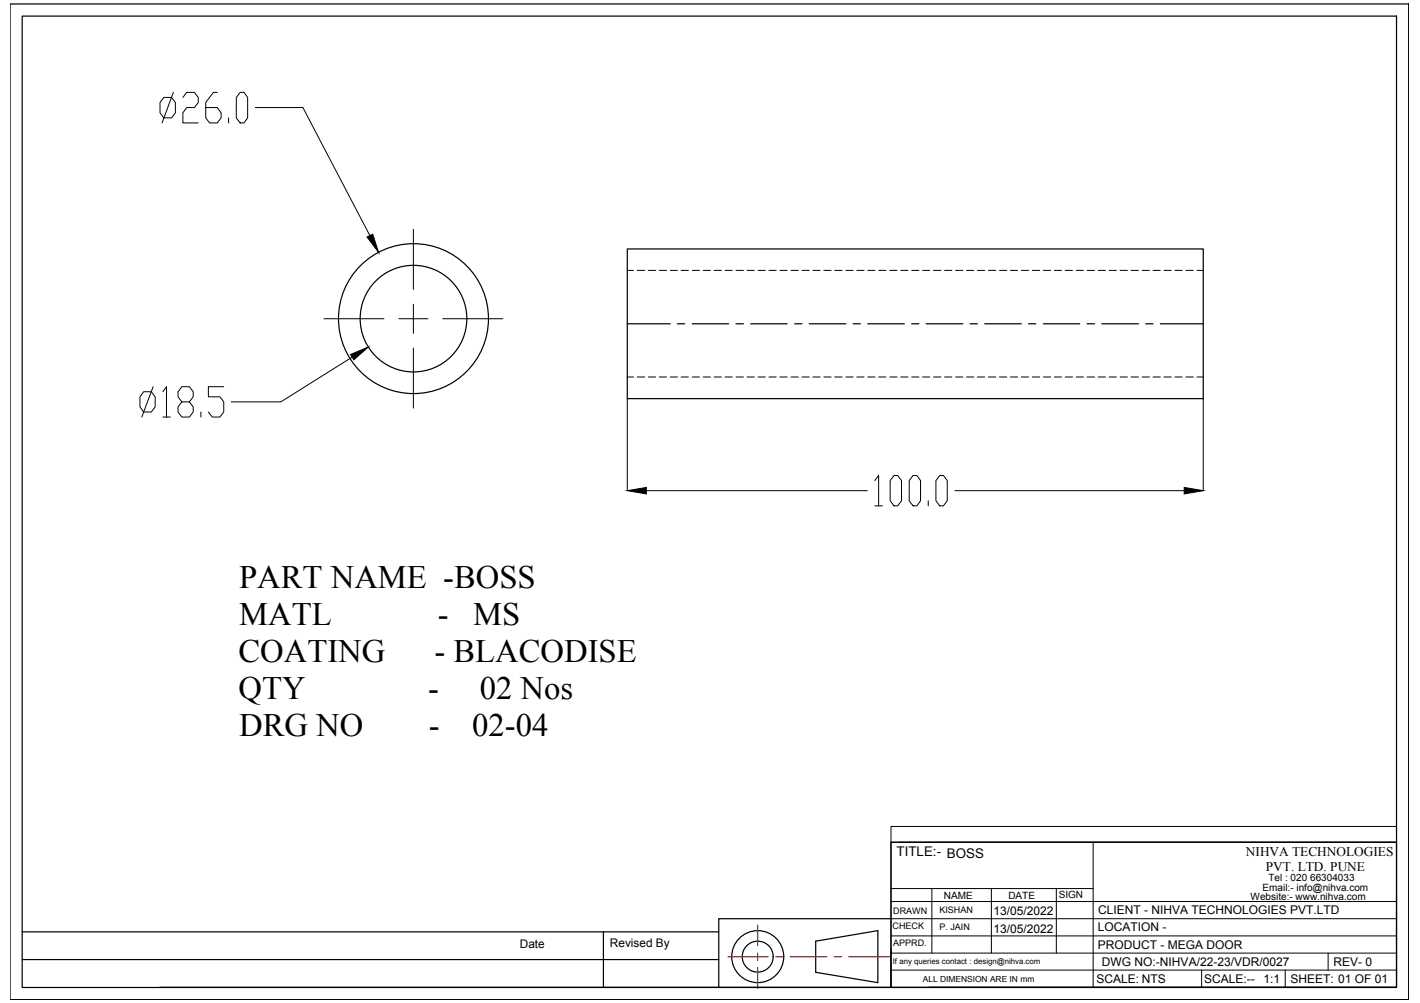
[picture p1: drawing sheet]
<svg xmlns="http://www.w3.org/2000/svg" width="297mm" height="210mm" viewBox="0 0 297 210" stroke-linecap="round" stroke-linejoin="round" font-family="sans-serif">
<!-- layer: 0 -->
<g fill="none" stroke="#000" stroke-width=".25">
<path d="M2.1 .8h292.6v208.4h-292.6zM4.6 3.4h287.5v203.3h-287.5zM131.2 52.1h120.5v31.3h-120.5zM131.2 67.8h9M141.7 67.8h1.5M144.8 67.8h7.6M154 67.8h1.5M157 67.8h7.7M166.2 67.8h1.6M169.3 67.8h7.6M178.5 67.8h1.5M181.5 67.8h7.7"/>
<path d="M190.7 67.8h1.5M193.7 67.8h7.7M202.9 67.8h1.6M206 67.8h7.6M215.2 67.8h1.5M218.3 67.8h7.6M227.4 67.8h1.6M230.5 67.8h7.7M239.7 67.8h1.5M242.7 67.8h9M186.4 176.3h105.7v30.3h-105.7zM4.6 195h145.8"/>
<path d="M126.2 195v11.7M170.6 197l13-2.2v10.8l-13-2.1zM186.4 192.3h-36v14.3h-117M4.6 200.8h145.8M150.4 206.6h36M194.3 206.6h97.8"/>
<circle cx="86.5" cy="66.7" r="15.7"/>
<circle cx="86.5" cy="66.7" r="11.2"/>
<circle cx="158.5" cy="200.2" r="5.4"/>
<circle cx="158.5" cy="200.2" r="3.2"/>
</g>
<g fill="none" stroke="#000" stroke-width=".21">
<path d="M36.3 19.3l-2.4 6.4M45.5 19.3h-.9l-1.6 2.1v3.3l.8 1h1.7l.8-1v-1.1l-.8-1.1h-2.5M50.2 19.3h.8l.8 1.1v4.3l-.8 1h-.8l-.8-1v-4.3zM34.3 20.4h1.6l.8 1v2.2l-.8 1.1h-1.6l-.8-1.1v-2.2zM38.3 20.4l.8-1.1h1.6l.8 1.1v1l-.8 1.1h-1.6l-.8 1.1v2.1h3.2M47.8 24.7v1M53.4 22.5h10l14 26.8M86.5 48v12.6M131.2 56.6h1.3M133.3 56.6h1.6M135.6 56.6h1.5M137.9 56.6h1.5"/>
<path d="M140.2 56.6h1.5M142.5 56.6h1.5M144.8 56.6h1.5M147.1 56.6h1.5M149.4 56.6h1.5M151.7 56.6h1.5M154 56.6h1.5M156.3 56.6h1.5M158.6 56.6h1.5M160.9 56.6h1.5M163.1 56.6h1.6M165.5 56.6h1.5"/>
<path d="M167.8 56.6h1.5M170 56.6h1.6M172.3 56.6h1.5M174.6 56.6h1.6M176.9 56.6h1.6M179.2 56.6h1.5M181.5 56.6h1.5M183.8 56.6h1.5M186.1 56.6h1.5M188.4 56.6h1.5M190.7 56.6h1.5M193 56.6h1.5"/>
<path d="M195.3 56.6h1.5M197.6 56.6h1.5M199.9 56.6h1.5M202.2 56.6h1.5M204.5 56.6h1.5M206.7 56.6h1.6M209.1 56.6h1.5M211.4 56.6h1.5M213.6 56.6h1.6M215.9 56.6h1.6M218.3 56.6h1.5M220.5 56.6h1.6"/>
<path d="M222.8 56.6h1.6M225.1 56.6h1.5M227.4 56.6h1.6M229.7 56.6h1.6M232 56.6h1.5M234.3 56.6h1.5M236.6 56.6h1.6M238.9 56.6h1.5M241.2 56.6h1.5M243.5 56.6h1.5M245.8 56.6h1.5M248.1 56.6h1.5"/>
<path d="M250.4 56.6h1.3M67.8 66.7h12.5M73.6 74.7l-14.9 9.4h-10.3M86.5 63.7v3h-3.1M86.5 72.8v12.6M89.5 66.7h-3v3.1M92.6 66.7h12.6M131.2 78.9h1.3M133.3 78.9h1.6M135.6 78.9h1.5M137.9 78.9h1.5M140.2 78.9h1.5"/>
<path d="M142.5 78.9h1.5M144.8 78.9h1.5M147.1 78.9h1.5M149.4 78.9h1.5M151.7 78.9h1.5M154 78.9h1.5M156.3 78.9h1.5M158.6 78.9h1.5M160.9 78.9h1.5M163.1 78.9h1.6M165.5 78.9h1.5M167.8 78.9h1.5"/>
<path d="M170 78.9h1.6M172.3 78.9h1.5M174.6 78.9h1.6M176.9 78.9h1.6M179.2 78.9h1.5M181.5 78.9h1.5M183.8 78.9h1.5M186.1 78.9h1.5M188.4 78.9h1.5M190.7 78.9h1.5M193 78.9h1.5M195.3 78.9h1.5"/>
<path d="M197.6 78.9h1.5M199.9 78.9h1.5M202.2 78.9h1.5M204.5 78.9h1.5M206.7 78.9h1.6M209.1 78.9h1.5M211.4 78.9h1.5M213.6 78.9h1.6M215.9 78.9h1.6M218.3 78.9h1.5M220.5 78.9h1.6M222.8 78.9h1.6"/>
<path d="M225.1 78.9h1.5M227.4 78.9h1.6M229.7 78.9h1.6M232 78.9h1.5M234.3 78.9h1.5M236.6 78.9h1.6M238.9 78.9h1.5M241.2 78.9h1.5M243.5 78.9h1.5M245.8 78.9h1.5M248.1 78.9h1.5M250.4 78.9h1.3"/>
<path d="M30 82h1.7l.8 1v2.2l-.8 1h-1.7l-.7-1v-2.2zM32 80.9l-2.3 6.4M34.1 82l.7-1.1v6.4M34.1 87.3h1.5M38 84.1l-.8-1.1v-1l.8-1.1h1.6l.8 1.1v1l-.8 1.1h-1.6l-.8 1.1v1l.8 1.1h1.6l.8-1.1v-1l-.8-1.1M42 86.2v1.1M46.8 80.9h-3.2v2.1h2.4l.8 1.1v2.1l-.8 1.1h-1.6l-.8-1.1M131.2 83.5v19.2M187 99.5h.8l.8 1.1v4.2l-.8 1.1h-.8l-.8-1.1v-4.2zM191 99.5h.8l.8 1.1v4.2l-.8 1.1h-.8l-.8-1.1v-4.2zM196.6 99.5h.7l.8 1.1v4.2l-.8 1.1h-.7l-.8-1.1v-4.2zM251.7 83.5v19.2"/>
<path d="M135.2 102.7h46.2M183 100.6l.8-1.1v6.4M183 105.9h1.6M194.2 104.8v1.1M199.8 102.7h47.9M186.4 173h105.7v3.3h-105.7zM186.4 176.3v30.3M188.2 176.3h103.9M228.7 176.3v30.3M186.4 199.5h105.7M186.4 195.9h105.7M186.4 192.3h105.7"/>
<path d="M186.4 188.7h105.7M186.4 186h42.3M194.9 186v13.5M207.4 186v13.5M221 186v13.5M277.8 199.5v3.5M186.4 203h105.7M251.4 203v3.6M268.8 203v3.6"/>
</g>
<path d="M76.8 49.6l1.2-.6 1.2 3.8zM73.3 74.2l3.7-1.6-3 2.7zM131.2 102.7l4-.7v1.4zM247.7 102l4 .7-4 .7z" fill="#000" stroke="#000" stroke-width=".21"/>
<path d="M158.5 193.6v4.3M158.5 199.5v1.5M152.3 200.2h8.4M158.5 202.5v4.4M162.2 200.2h1.6M165.3 200.2h7.7M174.5 200.2h1.5M177.5 200.2h8.5" fill="none" stroke="#f00" stroke-width=".25"/>
<g font-size="6.8">
<text x="50" y="123.1">PART NAME -BOSS</text>
<text x="50" y="130.8">MATL</text>
<text x="91.6" y="130.8">-</text>
<text x="99" y="130.8">MS</text>
<text x="49.9" y="138.5">COATING</text>
<text x="90.9" y="138.5">- BLACODISE</text>
<text x="49.9" y="146.2">QTY</text>
<text x="89.6" y="146.2">-</text>
<text x="100.4" y="146.2">02 Nos</text>
<text x="50" y="154">DRG NO</text>
<text x="89.7" y="154">-</text>
<text x="98.8" y="154">02-04</text>
</g>
<g font-size="2.8">
<text x="187.6" y="179.2">TITLE:- BOSS</text>
<text x="260.6" y="179.1">NIHVA TECHNOLOGIES</text>
<text x="264.8" y="182.3">PVT. LTD. PUNE</text>
</g>
<g font-size="2.5">
<text x="207.8" y="191.6">13/05/2022</text>
<text x="229.7" y="191.3">CLIENT - NIHVA TECHNOLOGIES PVT.LTD</text>
<text x="207.8" y="195.2">13/05/2022</text>
<text x="229.6" y="194.9">LOCATION -</text>
<text x="108.7" y="198.5">Date</text>
<text x="127.6" y="198.2">Revised By</text>
<text x="229.6" y="198.5">PRODUCT - MEGA DOOR</text>
<text x="230.5" y="202.1">DWG NO:-NIHVA/22-23/VDR/0027</text>
<text x="279" y="202.1">REV- 0</text>
<text x="229.3" y="205.7">SCALE: NTS</text>
<text x="251.9" y="205.7">SCALE:--</text>
<text x="264.3" y="205.7">1:1</text>
<text x="269.9" y="205.7">SHEET: 01 OF 01</text>
</g>
<g font-size="2.1">
<text x="265.3" y="184.4">Tel : 020 66304033</text>
<text x="197.4" y="188.1">NAME</text>
<text x="210.9" y="188.2">DATE</text>
<text x="221.5" y="188">SIGN</text>
<text x="261.6" y="188.4">Website:- www.nihva.com</text>
<text x="264.1" y="186.5">Email:- info@nihva.com</text>
</g>
<g font-size="1.9">
<text x="186.8" y="191.2">DRAWN</text>
<text x="196.5" y="191.1">KISHAN</text>
<text x="186.7" y="194.4">CHECK</text>
<text x="186.8" y="198">APPRD.</text>
<text x="196.5" y="194.7">P. JAIN</text>
</g>
<text font-size="1.8" x="193" y="205.4">ALL DIMENSION ARE IN mm</text>
<text font-size="1.6" x="186.8" y="201.7">If any queries contact : design@nihva.com</text>
</svg>
